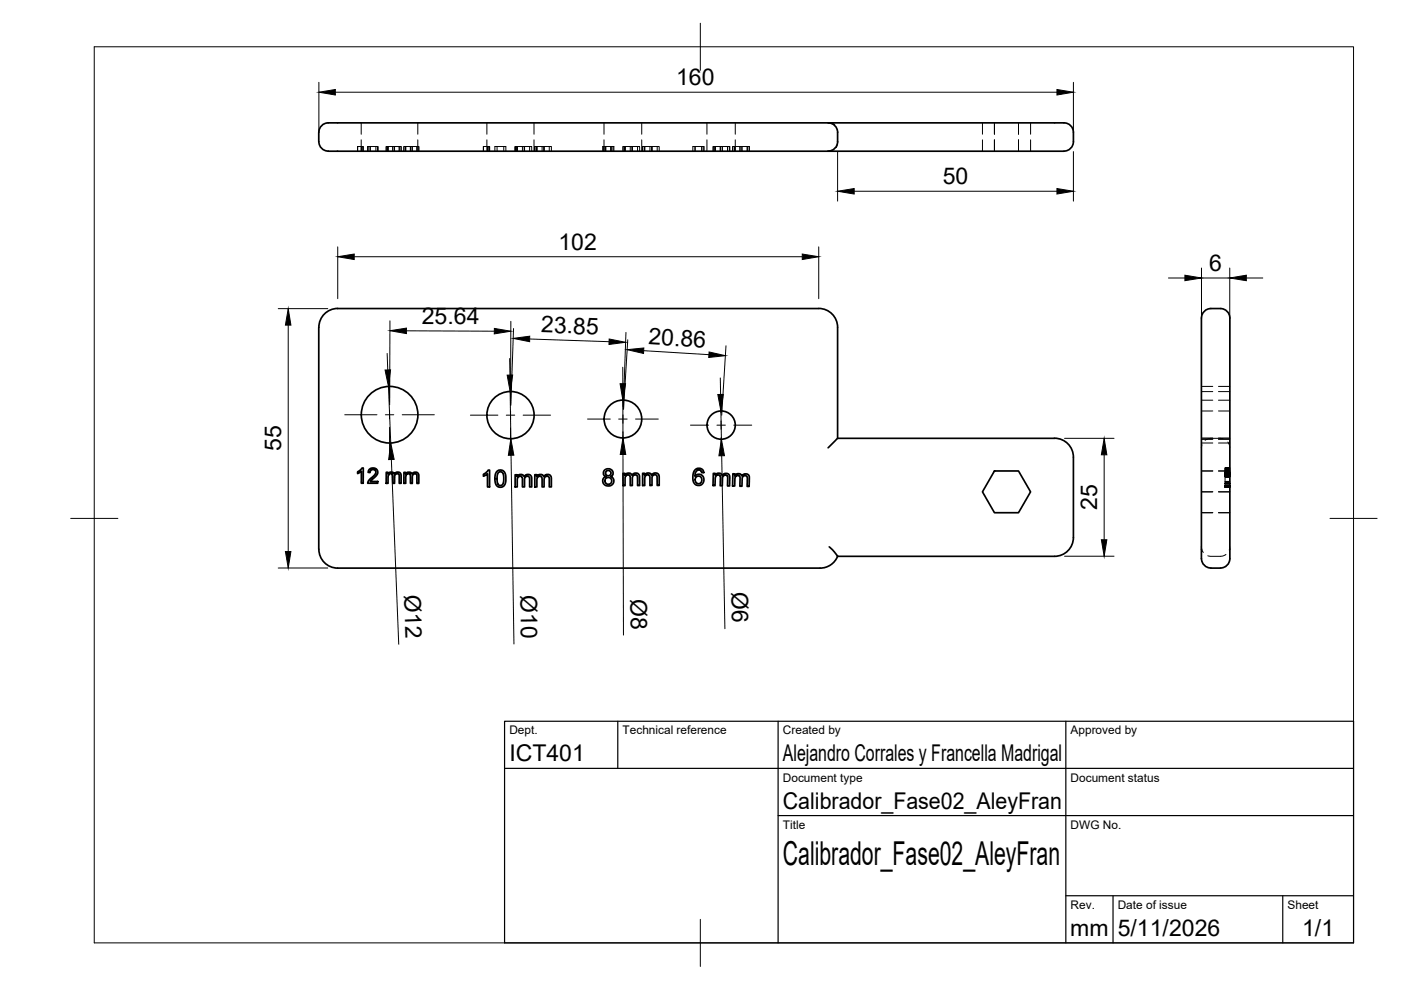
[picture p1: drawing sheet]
<svg xmlns="http://www.w3.org/2000/svg" width="297mm" height="210mm" viewBox="0 0 297 210" stroke-linecap="round" stroke-linejoin="round" font-family="sans-serif">
<!-- layer: Visible -->
<g fill="none" stroke="#000" stroke-width=".36">
<path d="M69.6 32.1h156M175.6 26a2 2 0 0 1 2 2 3.6 3.6 0 0 1-.6 3.5l-.9 .5h-.5M225.6 32a2 2 0 0 0 2-2 3.6 3.6 0 0 0-.6-3.4 5 5 0 0 0-3.4-.6h-153.1a2.61 2.61 0 0 0-2.8 1.5 4.6 4.6 0 0 0 .5 4l.9 .5h.5M67.6 69.4v47a4 4 0 0 0 4 4.1h102.3a4 4 0 0 0 3.7-2.6M67.6 69.4a4 4 0 0 1 4-4h102a4 4 0 0 1 4 4M177.6 69.4v23.5l-2 2M258.7 65.4a3.6 3.6 0 0 0-3.4 .6 4.8 4.8 0 0 0-.6 3.4v49M258.8 65.4a2.3 2.3 0 0 1 2 2.9v50.1M78.3 99.5l.3-.2 .6-.1 .7 .4 .2 .4-.1 .6-1.5 1.5h1.6v.4h-2.1l.1-.6 1.4-1.2 .2-.5-.1-.4-.4-.2h-.5l-.2 .6h-.5zM105.3 99.9l.6-.2h.5l.5 .3 .3 .6v1.8l-.3 .6-.5 .3-.8-.1-.5-.6-.2-1.6zM128.2 99.6l.5-.2h.6l.4 .2 .2 .4 .1 .6-.5 .4 .5 .4 .2 .7-.3 .5-.4 .4h-1l-.3-.2-.4-.5 .1-.8 .6-.5-.4-.2-.2-.3 .1-.5zM147.4 99.6l.4-.3h.7l.4 .2 .3 .4v.3h-.4l-.2-.4-.6-.2-.4 .3-.2 .6-.1 .5 .4-.3 .6-.1 .8 .5 .1 .5v.5l-.7 .8h-.8l-.4-.3-.3-.5-.1-1.5z"/>
<path d="M177.6 92.9h46a4 4 0 0 1 4 4v17a4 4 0 0 1-4 4.1h-46l-1-1.3-.8-.8M210.8 99.9h5.1l2.6 4.4-2.6 4.4h-5.1l-2.5-4.4zM75.8 100l1-.8h.2v3.3h-.4v-2.6l-.8 .5zM81.9 100.1h.3v.4l.6-.4h.5l.3 .4 .5-.4 .7 .1 .2 .5v1.8h-.4v-1.8l-.3-.3-.4 .1-.2 .4v1.6h-.4v-1.7l-.4-.4-.5 .3-.1 1.8h-.4zM85.6 100.2h.4v.3l.4-.4h.5l.5 .4 .4-.4 .7 .1 .3 .5v1.8h-.4v-1.8l-.3-.3-.4 .1-.3 .4v1.6h-.4v-1.7l-.3-.4-.3 .1-.3 .2-.1 1.8h-.4zM102.5 100.6l.6-.4 .4-.5h.3v3.5h-.4v-2.8l-.9 .6zM105.6 100.2l.3-.2 .4 .1 .4 .5v1.8l-.5 .5-.5-.1-.2-.4-.1-1.4zM109.2 100.7h.4v.3l.6-.4 .6 .1 .3 .3 .7-.4 .7 .1 .2 .6v1.9h-.4v-1.9l-.3-.3-.6 .1-.2 .3v1.8h-.4l-.1-1.9-.3-.3h-.4l-.3 .3v1.9h-.5zM113.4 100.6h.4v.4l.6-.4h.5l.4 .4 .6-.4 .8 .2 .2 .6v1.8h-.4v-1.8l-.4-.4-.5 .1-.2 .3v1.8h-.5v-1.9l-.3-.3h-.4l-.3 .3-.1 1.9h-.4zM132.1 100.4h.4v.3l.4-.4h.6l.5 .5 .6-.5 .7 .1 .3 .6v1.9h-.4l-.1-1.9-.2-.3h-.3l-.3 .1-.2 .3v1.8l-.5 .1v-2l-.1-.2-.4-.1-.3 .1-.2 .3-.1 1.9h-.4zM136.2 100.3h.4v.4l.8-.4 .5 .1 .3 .3 .6-.4 .7 .2 .3 .5v1.9h-.5v-1.9l-.2-.3h-.3l-.5 .2-.1 .3v1.7h-.4v-1.9l-.2-.3h-.3l-.4 .1-.2 .3v1.8h-.5zM147.5 101.2l.5-.3 .6 .2 .2 .7-.3 .7-.5 .1-.4-.3-.2-.5z"/>
<path d="M151.2 100.4h.4v.3l.7-.4 .6 .1 .2 .4 .6-.4 .8 .1 .2 .6v1.9h-.5l.1-1.9-.4-.4-.3 .1-.3 .2-.2 2h-.4v-1.9l-.3-.4-.7 .3-.1 2-.4-.1zM155.4 100.4l.4 .1v.3l.6-.4 .6 .1 .3 .4 .6-.4 .7 .1 .3 .5-.1 2h-.4v-1.9l-.3-.3h-.4l-.3 .2-.1 2h-.4v-1.9l-.1-.2-.3-.2-.6 .3-.1 2h-.5zM254.7 118.4a2 2 0 0 0 2 2l2 .1M260.8 118.4a2 2 0 0 1-2 2"/>
<circle cx="82.6" cy="87.9" r="6"/>
<circle cx="108.2" cy="88" r="5"/>
<circle cx="132.1" cy="88.8" r="4"/>
<circle cx="152.9" cy="90.1" r="3"/>
<circle cx="129" cy="100.3" r=".58"/>
<circle cx="129" cy="102" r=".74"/>
</g>
<!-- layer: Hidden -->
<g fill="none" stroke="#000" stroke-width=".21">
<path d="M75.8 31.1v1v-1h1M76.6 26v2.5M76.6 29.6v2.5M76.6 31.1v1M77 31.1v1v-1h-.2v1M78 31.1v1v-1M78 31.1h.1M78.5 31.1v1M79.7 31.1v1M80.1 31.1h-2.1v1M80.1 31.1v1v-1M80.1 31.1v1"/>
<path d="M81.9 31.1v1v-1h.3v1v-1h1.4M82.3 31.1v1M83.3 31.1v1M83.7 31.1v1M84.6 31.1v1M85 31.1v1v-1h-1.4v1M85.6 31.1v1M86 31.1v1M87 31.1v1M87.4 31.1h-1.4v1v-1h-.4v1M87.4 31.1v1M88.4 31.1v1"/>
<path d="M88.6 26v2.5M88.6 29.6v2.5M88.8 31.1v1v-1h-1.4v1M102.5 31.1v1v-1h1M103.2 26v2.5M103.2 29.6v2.5M103.4 31.1v1v-1M103.8 31.1v1v-1h-.3v1M104.9 32.1v-1h2.4v1M105.4 31.1v1M106.8 31.1v1M109.2 31.1v1v-1h.4v1v-1h1.5"/>
<path d="M109.7 31.1v1M110.8 31.1v1M111.1 32.1v-1h1.6v1M111.2 31.1v1M112.3 31.1v1M113.2 26v2.5M113.2 29.6v2.5M113.4 31.1v1v-1h.4v1v-1h1.5M113.8 31.1v1M114.9 31.1v1M115.3 32.1v-1h1.6v1M115.4 31.1v1"/>
<path d="M116.5 31.1v1M127.9 31.1h-.1v1M127.9 31.1h2.1M127.9 31.1v1M128.1 26v2.5M128.1 29.6v2.5M128.2 31.1v1M128.4 31.1v1M128.5 31.1v1M129.5 31.1v1M129.7 31.1v1M130 31.1h.2v1"/>
<path d="M130 31.1v1M132.1 31.1v1v-1h.4v1v-1h1.5M132.5 31.1v1M133.6 31.1v1M134 32.1v-1h1.6v1M134.1 31.1v1M135.2 31.1v1M136.1 26v2.5M136.1 29.6v2.5M136.2 31.1v1v-1h.4v1v-1h1.6M136.7 31.1v1M137.8 31.1v1"/>
<path d="M138.2 32.1v-1h1.6v1M138.2 31.1v1M139.3 31.1v1M146.9 32.1v-1h2.3v1M147.3 31.1v1M147.4 31.1v1M148.8 31.1v1M149.2 31.1v1M149.9 26v2.5M149.9 29.6v2.5M151.2 31.1v1M151.6 31.1v1"/>
<path d="M151.6 31.1v1v-1h1.5v1v-1h1.6v1M151.6 31.1h-.4v1M152.7 31.1v1M154.2 31.1v1M154.3 31.1v1M154.7 31.1v1M155.4 31.1l-.1 1M155.8 31.1v1M155.8 31.1v1v-1h1.5M155.8 31.1h-.4v1M155.9 26v2.5M155.9 29.6v2.5"/>
<path d="M156.9 31.1v1M157.3 32.1v-1h1.6l-.1 1M157.3 31.1v1M158.4 31.1v1M175.8 26l.8 .2 .4 .3M175.8 32.1l.6-.1-.5 .1M175.9 26l.5 .1M177.5 27.5l.1 .6M177.6 30l-.3 1.3M208.3 26v2.5M208.3 29.6v2.5M210.8 26v2.5"/>
<path d="M210.8 29.6v2.5M215.9 26v2.5M215.9 29.6v2.5M218.5 26v2.5M218.5 29.6v2.5M254.7 99.9h2.4M254.7 93h2.4M254.7 83h2.4M254.7 93.1h2.4M254.7 87.1h2.4M254.7 93.9h2.4M254.7 81.9h2.4"/>
<path d="M254.7 92.9h2.4M254.7 84.9h2.4M254.8 94.3l-.1 .6M258.3 99.9h2.5M258.3 93h2.5M258.3 83h2.5M258.3 93.1h2.5M258.3 87.1h2.5M258.3 93.9h2.5M258.3 81.9h2.5M258.3 92.9h2.5M258.3 84.9h2.5"/>
<path d="M259.4 93h-3l-.9 .4M259.7 99.7h1.1h-1.1M259.7 99.6v.4h1.1h-1.1v.4h1.1h-1.1M259.7 99.9h1.1M259.7 99.6h1.1M259.7 99.8h1.1M259.7 99.4h1.1M259.7 99.3h1.1M260.3 93.7l.3 .6 .2 .6M260.8 99.2h-1.1h1.1h-1.1v.4M254.7 115.9l.4 1.2M254.7 104.3h2.4"/>
<path d="M254.7 108.7h2.4M258.3 104.3h2.5M258.3 108.7h2.5M259.7 102.5h1.1zM259.7 102.5h1.1M259.7 100.1h1.1h-1.1M259.7 102.5h.1M259.7 103.1h1.1h-1.1M259.7 101h1.1h-1.1M259.7 103h1.1h-1.1M259.7 102.9h1.1zM259.7 100.4h1.1h-1.1"/>
<path d="M259.7 103.2l1.1 .1M259.7 100.7h1.1h-1.1M259.7 103.2h1.1zM259.7 102.5v.7h1.1h-1.1M259.7 102.9h1.1h-1.1M259.7 100.3h1.1h-1.1M259.7 100.2h1.1h-1.1M259.7 100.4v2.1h1.1h-1.1M259.7 100.6h1.1h-1.1M259.7 102.1h1.1M259.7 100.2h1.1M259.7 100.5h1.1"/>
<path d="M259.7 103h1.1M259.7 100.9h1.1M259.7 100.8h1.1M259.7 100.4h1.1M259.7 100.7h1.1M259.7 101h1.1M259.7 100.6h1.1M259.7 101.2h1.1M259.7 102.7h1.1M259.7 100.3h1.1M259.7 102.6h1.1M259.9 117.6l-1.1 .4-2.7-.2"/>
<path d="M260.8 115.9l-.2 .7"/>
</g>
<!-- layer: BORDER -->
<path d="M20 9.9h267v190h-267zM148.5 4.9v10M15 109.9h10M282 109.9h10M148.5 194.9v10" fill="none" stroke="#000" stroke-width=".21"/>
<!-- layer: TITLEBLOCK -->
<path d="M107 152.9h180v47h-180zM131 152.9v10M165 152.9v47M226 152.9v47M107 162.9h180M165 172.9h122M226 189.9h61M236 189.9v10M272 189.9v10" fill="none" stroke="#000" stroke-width=".25"/>
<!-- layer: Smart Centers -->
<g fill="none" stroke="#000" stroke-width=".21">
<path d="M82.6 78.4v6.9M108.2 79.5v5.9M73.1 87.9h6.8M81.7 87.9h1.8M82.6 87v1.8M82.6 90.6v6.8M85.3 87.9h6.8M99.7 88h5.9M107.3 88h1.8M108.2 87.1v1.8M108.2 90.7v5.8M110.9 88h5.8"/>
<path d="M124.6 88.9h4.8M131.2 88.9h1.8M132.1 81.4v4.8M132.1 88v1.8M132.1 91.5v4.9M134.7 88.9h4.9M146.4 90.1h3.8M152 90.1h1.8M152.9 83.6v3.9M152.9 89.3v1.7M152.9 92.8v3.8M155.6 90.1h3.8"/>
</g>
<!-- layer: FD_Dimensions -->
<g fill="none" stroke="#000" stroke-width=".21">
<path d="M67.6 17.5v10.5M71.1 19.6h153M227.6 17.5v10.5M177.6 32.1v10.5M227.6 32.1v10.5M71.6 52.3v11M75.1 54.4h95M173.6 52.3v11M181.1 40.5h43M247.7 58.9h3.5M254.7 56.8v10.5M254.7 58.9h6"/>
<path d="M260.7 56.8v10.5M264.2 58.9h3.5M59 65.4h10.5M61.1 68.9v48M82.1 74.9l.1 3.5M82.7 68l-.1 17.8M86.2 70.1l18.6 .1M108.1 76v3.5M108.3 68.1l-.1 17.8M108.9 69.7l-.6 16.2M112.3 71.9l16.8 .5M132 77.9l.1 3.5"/>
<path d="M132.7 70.5l-.6 16.3M133.1 72l-.9 14.8M136.5 74.4l13.8 .8M153.9 73.3l-.9 14.7M82.4 81.9l.4 12M83 97.4l1.5 39.2M108.2 83l.1 10M108.4 96.5l.6 40M132.1 84.9v8M132.1 96.4l.1 38.3M152.7 80.1l.1 3.5M152.8 87.1l.2 6"/>
<path d="M153 96.6l.7 36.7M225.7 92.9h10.5M234.1 96.4v18M225.7 117.9h10.5M59 120.4h10.5"/>
</g>
<g fill="#000" stroke="#000" stroke-width=".21">
<path d="M67.6 19.6l3.5-.6v1.1zM224.1 19l3.5 .6-3.5 .5zM177.6 40.5l3.5-.5v1.1zM224.1 40l3.5 .5-3.5 .6zM71.6 54.4l3.5-.5v1.1zM170.1 53.9l3.5 .5-3.5 .6zM251.2 58.3l3.5 .6-3.5 .6zM260.7 58.9l3.5-.6v1.2zM61.1 65.4l.6 3.5h-1.2zM81.6 78.5l1.2-.1-.4 3.5zM82.7 70.1l3.5-.5v1.1zM104.8 69.6l3.5 .6-3.5 .6z"/>
<path d="M107.5 79.5h1.2l-.5 3.5zM108.8 71.7l3.5-.4v1.1zM129.2 71.9l3.4 .7-3.5 .4zM133 74.1l3.5-.3-.1 1.1zM150.3 74.6l3.5 .8-3.5 .4zM82.8 93.9l.8 3.5h-1.2zM108.3 93l.6 3.5h-1.1zM131.5 81.4h1.1l-.5 3.5zM132.1 92.9l.6 3.5h-1.2zM152.2 83.6h1.2l-.6 3.5zM153 93.1l.6 3.5h-1.2zM234.1 92.9l.6 3.5h-1.2z"/>
<path d="M60.5 116.9h1.2l-.6 3.5zM233.5 114.4h1.2l-.6 3.5z"/>
</g>
<text font-size="7" x="166" y="183.4">Calibrador_Fase02_AleyFran</text>
<g font-size="4.9">
<text x="143.4" y="18.1">160</text>
<text x="199.9" y="39.1">50</text>
<text x="118.4" y="53">102</text>
<text x="256.4" y="57.5">6</text>
<text x="89.4" y="68.7">25.64</text>
<text x="114.7" y="70.5" transform="rotate(2 114.7 70.5)">23.85</text>
<text x="137.4" y="73" transform="rotate(3 137.4 73)">20.86</text>
<text x="59.6" y="95.7" transform="rotate(-90 59.6 95.7)">55</text>
<text x="232.6" y="108.1" transform="rotate(-90 232.6 108.1)">25</text>
<text x="155.1" y="125.6" transform="rotate(89 155.1 125.6)">Ø6</text>
<text x="85.7" y="126.2" transform="rotate(88 85.7 126.2)">Ø12</text>
<text x="110.3" y="126.1" transform="rotate(89 110.3 126.1)">Ø10</text>
<text x="133.7" y="126.9" transform="rotate(90 133.7 126.9)">Ø8</text>
<text x="108" y="161.4">ICT401</text>
<text x="166" y="161.4">Alejandro Corrales y Francella Madrigal</text>
<text x="166" y="171.4">Calibrador_Fase02_AleyFran</text>
<text x="226.9" y="198.6">mm</text>
<text x="237" y="198.4">5/11/2026</text>
<text x="276.1" y="198.6">1/1</text>
</g>
<g font-size="2.5">
<text x="108" y="155.7">Dept.</text>
<text x="132" y="155.7">Technical reference</text>
<text x="166" y="155.7">Created by</text>
<text x="227" y="155.7">Approved by</text>
<text x="166" y="165.7">Document type</text>
<text x="227" y="165.7">Document status</text>
<text x="166" y="175.7">Title</text>
<text x="227" y="175.7">DWG No.</text>
<text x="227" y="192.7">Rev.</text>
<text x="237" y="192.7">Date of issue</text>
<text x="273" y="192.7">Sheet</text>
</g>
</svg>
